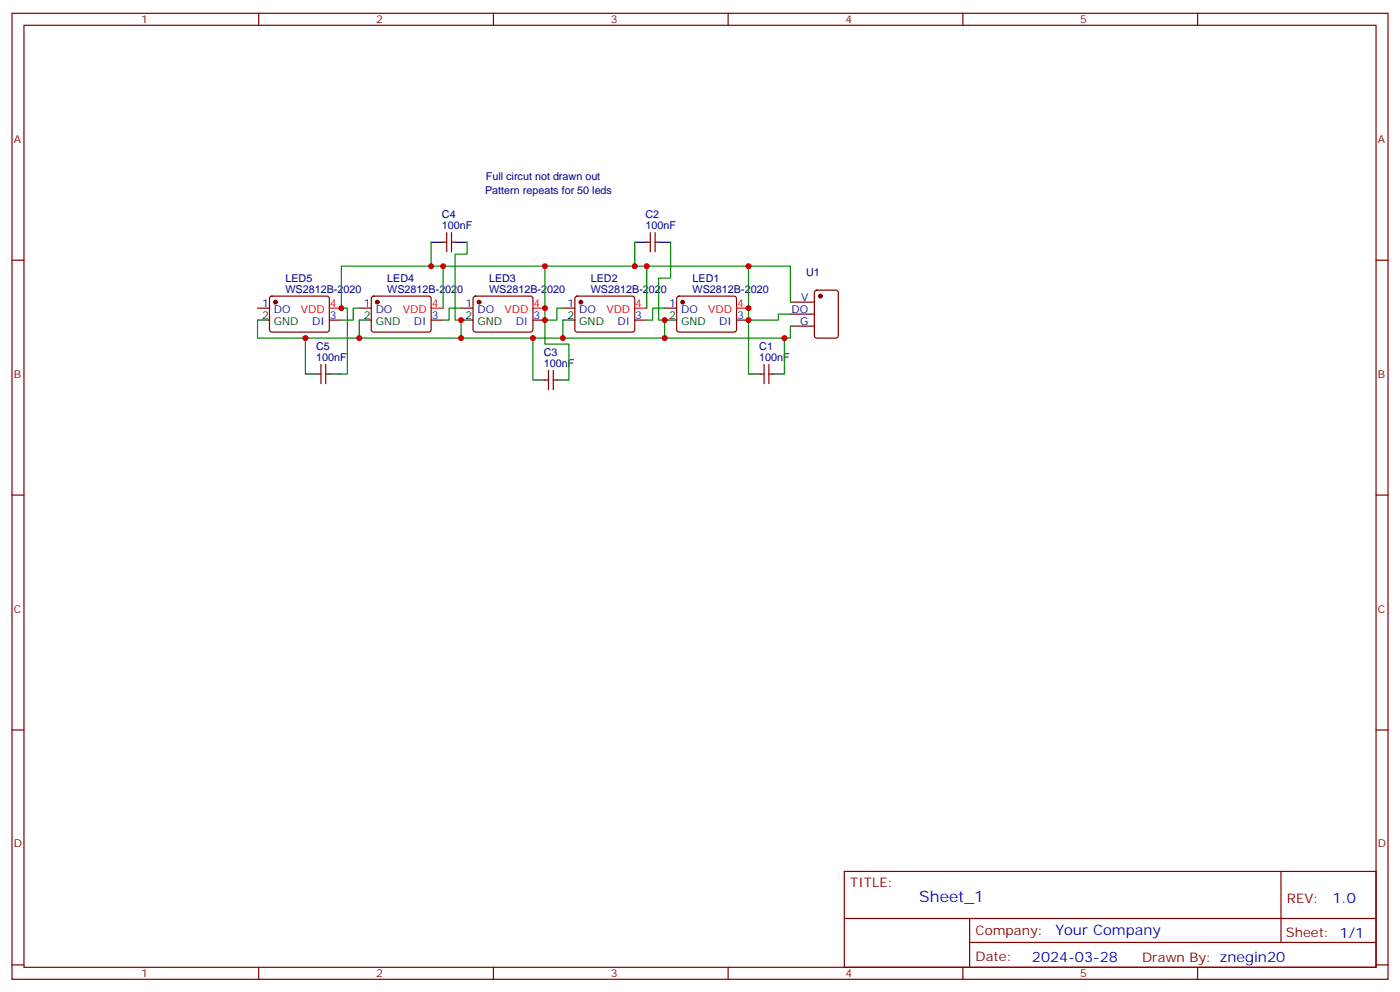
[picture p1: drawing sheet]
<svg xmlns="http://www.w3.org/2000/svg" width="412mm" height="292mm" viewBox="0 0 412 292" stroke-linecap="round" stroke-linejoin="round" font-family="sans-serif">
<g fill="none" stroke="#870000" stroke-width=".35">
<path d="M3.5 3.9h405.4v284.4h-405.4zM7.1 7.4h398.2v277.3h-398.2zM76.2 3.9v3.5M145.3 3.9v3.5M214.5 3.9v3.5M283.6 3.9v3.5M352.8 3.9v3.5M3.5 76.6h3.6M130.5 71.3h1.1M131.6 68.5v5.6M133 71.3h1.1M133 68.5v5.6"/>
<path d="M190.5 71.3h1.1M191.6 68.5v5.6M193 68.5v5.6M193 71.3h1M405.3 76.6h3.6M75.8 90.7h3.6M79.6 87.4l.5-.2h16.5l.4 .7-.1 9.4-.6 .5-16.5-.1-.4-.7v-9.1zM97 94.2h3.5M105.8 90.7h3.6M109.6 87.4l.5-.2h16.5l.4 .7-.1 9.4-.6 .5-16.5-.1-.4-.7v-9.1zM127 94.2h3.5M135.8 90.7h3.5"/>
<path d="M139.6 87.4l.5-.2h16.5l.4 .7-.1 9.4-.6 .5-16.5-.1-.5-.7v-9.1zM157 94.2h3.5M165.8 90.7h3.5M169.6 87.4l.4-.2h16.5l.5 .7-.1 9.4-.6 .5-16.5-.1-.5-.7v-9.1zM187 94.2h3.5M195.8 90.7h3.5M199.6 87.4l.4-.2h16.5l.5 .7-.1 9.4-.6 .5-16.5-.1-.5-.7v-9.1zM217 94.2h3.5M232.8 88.9h7.1M232.8 92.5h7.1M232.8 96h7.1M240.1 85.6l.5-.2h5.6l.7 .4v13l-.4 .7h-5.9l-.7-.4v-13z"/>
<path d="M93.5 110.1h1M94.5 107.3v5.6M96 110.1h1M96 107.3v5.6M160.5 111.9h1.1M161.6 109v5.7M163 109v5.7M163 111.9h1M224 110.1h1.1M225.1 107.3v5.6M226.5 107.3v5.6M226.5 110.1h1"/>
<path d="M3.5 145.7h3.6M405.3 145.7h3.6M3.5 214.9h3.6M405.3 214.9h3.6M248.7 256.5h156.6v28.2h-156.6zM377.3 256.5v20.9M248.7 270.4h156.5M285.6 277.4h119.6M285.6 270.4v14.1M3.5 284h3.6M76.2 284.7v3.6M145.3 284.7v3.6"/>
<path d="M214.5 284.7v3.6M283.6 284.7v3.6M352.8 284.7v3.6M405.3 284h3.6"/>
</g>
<g fill="#870000" stroke="#870000" stroke-width=".35">
<circle cx="201.1" cy="88.9" r=".53"/>
<circle cx="171.1" cy="88.9" r=".53"/>
<circle cx="141.1" cy="88.9" r=".53"/>
<circle cx="111.1" cy="88.9" r=".53"/>
<circle cx="241.7" cy="87.2" r=".53"/>
<circle cx="81.1" cy="88.9" r=".53"/>
</g>
<g fill="none" stroke="#000" stroke-width=".35">
<path d="M127 71.3h3.5M134.1 71.3h3.5M187 71.3h3.5M194 71.3h3.6M75.8 94.2h3.6M105.8 94.2h3.6M135.8 94.2h3.5M165.8 94.2h3.5M195.8 94.2h3.5M90 110.1h3.5M97 110.1h3.5M157 111.9h3.5"/>
<path d="M164 111.9h3.6M220.5 110.1h3.5M227.5 110.1h3.6"/>
</g>
<path d="M97 90.7h3.5M127 90.7h3.5M157 90.7h3.5M187 90.7h3.5M217 90.7h3.5" fill="none" stroke="#f00" stroke-width=".35"/>
<g fill="none" stroke="#008700" stroke-width=".35">
<path d="M127 71.3v7.1M130.5 78.4v12.3M137.6 71.3v3.5h-3.5v19.4h1.7v5.3M160.5 78.4v22.9h7.1v10.6M187 71.3v7.1M190.5 78.4v12.3M197.6 71.3v10.6h-3.6v12.3h1.8v5.3M220.5 78.4v31.7M75.8 94.2v5.3h157v-3.5M90 99.5v10.6M105.8 90.7h-1.7v3.5h-3.6M105.8 94.2v5.3"/>
<path d="M135.8 90.7h-3.5v3.5h-1.8M157 99.5v12.4M165.8 90.7h-1.8v3.5h-3.5M165.8 94.2v5.3M195.8 90.7h-3.5v3.5h-1.8M231.1 99.5v10.6M232.8 92.5h-3.5v1.7h-8.8M232.8 88.9v-10.5h-132.3v12.3h1.8v19.4h-1.8"/>
</g>
<g fill="#c00">
<circle cx="220.5" cy="78.4" r=".88"/>
<circle cx="190.5" cy="78.4" r=".88"/>
<circle cx="130.5" cy="78.4" r=".88"/>
<circle cx="160.5" cy="78.4" r=".88"/>
<circle cx="105.8" cy="99.5" r=".88"/>
<circle cx="135.8" cy="99.5" r=".88"/>
<circle cx="165.8" cy="99.5" r=".88"/>
<circle cx="195.8" cy="99.5" r=".88"/>
<circle cx="90" cy="99.5" r=".88"/>
<circle cx="100.5" cy="90.7" r=".88"/>
<circle cx="127" cy="78.4" r=".88"/>
<circle cx="135.8" cy="94.2" r=".88"/>
<circle cx="157" cy="99.5" r=".88"/>
<circle cx="160.5" cy="94.2" r=".88"/>
<circle cx="160.5" cy="90.7" r=".88"/>
<circle cx="187" cy="78.4" r=".88"/>
<circle cx="195.8" cy="94.2" r=".88"/>
<circle cx="220.5" cy="94.2" r=".88"/>
<circle cx="220.5" cy="90.7" r=".88"/>
<circle cx="231.1" cy="99.5" r=".88"/>
</g>
<text font-size="4.6" fill="#00f" x="270.8" y="265.5">Sheet_1</text>
<g font-size="4.2" fill="#00f">
<text x="392.5" y="265.8">1.0</text>
<text x="310.9" y="275.3">Your Company</text>
<text x="304" y="283.1">2024-03-28</text>
</g>
<g font-size="3.9" fill="#800">
<text x="250.5" y="261.1">TITLE:</text>
<text x="379.1" y="265.8">REV:</text>
<text x="287.4" y="275.3">Company:</text>
<text x="378.7" y="275.9">Sheet: 1/1</text>
<text x="287.4" y="283">Date:</text>
<text x="336.4" y="283.1">Drawn By: znegin20</text>
</g>
<g font-size="3.2" fill="#800">
<text x="41.6" y="6.9">1</text>
<text x="110.8" y="6.9">2</text>
<text x="179.9" y="6.9">3</text>
<text x="249.1" y="6.9">4</text>
<text x="318.2" y="6.9">5</text>
<text x="4.1" y="42">A</text>
<text x="405.9" y="42">A</text>
<text x="4.1" y="111.2">B</text>
<text x="405.9" y="111.2">B</text>
<text x="4.1" y="180.3">C</text>
<text x="405.9" y="180.3">C</text>
<text x="4.1" y="249.4">D</text>
<text x="405.9" y="249.4">D</text>
<text x="41.6" y="287.7">1</text>
<text x="110.8" y="287.7">2</text>
<text x="179.9" y="287.7">3</text>
<text x="249.1" y="287.7">4</text>
<text x="318.2" y="287.7">5</text>
</g>
<g font-size="3.2" fill="#000080">
<text x="143.1" y="53">Full circut not drawn out</text>
<text x="142.9" y="57.2">Pattern repeats for 50 leds</text>
<text x="130.2" y="64.3">C4</text>
<text x="190.2" y="64.3">C2</text>
<text x="130.2" y="67.4">100nF</text>
<text x="190.2" y="67.4">100nF</text>
<text x="84.1" y="82.9">LED5</text>
<text x="114.1" y="82.9">LED4</text>
<text x="144" y="82.9">LED3</text>
<text x="174" y="82.9">LED2</text>
<text x="204" y="82.9">LED1</text>
<text x="237.4" y="81.3">U1</text>
<text x="84.1" y="86.1">WS2812B-2020</text>
<text x="114.1" y="86.1">WS2812B-2020</text>
<text x="144" y="86.1">WS2812B-2020</text>
<text x="174" y="86.1">WS2812B-2020</text>
<text x="204" y="86.1">WS2812B-2020</text>
<text x="93.1" y="106.2">100nF</text>
<text x="93.1" y="103.1">C5</text>
<text x="160.2" y="108">100nF</text>
<text x="160.2" y="104.9">C3</text>
<text x="223.7" y="106.2">100nF</text>
<text x="223.7" y="103.1">C1</text>
</g>
<g font-size="3.2" fill="#00f">
<text x="236" y="88.6">V</text>
<text x="77.2" y="90.3">1</text>
<text x="80.7" y="92.1">DO</text>
<text x="91.9" y="95.6">DI</text>
<text x="97.2" y="93.9">3</text>
<text x="107.2" y="90.3">1</text>
<text x="110.7" y="92.1">DO</text>
<text x="121.9" y="95.6">DI</text>
<text x="127.2" y="93.9">3</text>
<text x="137.2" y="90.3">1</text>
<text x="140.7" y="92.1">DO</text>
<text x="151.9" y="95.6">DI</text>
<text x="157.2" y="93.9">3</text>
<text x="167.1" y="90.3">1</text>
<text x="170.6" y="92.1">DO</text>
<text x="181.9" y="95.6">DI</text>
<text x="187.1" y="93.9">3</text>
<text x="197.1" y="90.3">1</text>
<text x="200.6" y="92.1">DO</text>
<text x="211.9" y="95.6">DI</text>
<text x="217.1" y="93.9">3</text>
<text x="233.2" y="92.1">DO</text>
<text x="235.7" y="95.6">G</text>
</g>
<g font-size="3.2">
<text x="77.2" y="93.9">2</text>
<text x="80.7" y="95.6">GND</text>
<text x="107.2" y="93.9">2</text>
<text x="110.7" y="95.6">GND</text>
<text x="137.2" y="93.9">2</text>
<text x="140.7" y="95.6">GND</text>
<text x="167.1" y="93.9">2</text>
<text x="170.6" y="95.6">GND</text>
<text x="197.1" y="93.9">2</text>
<text x="200.6" y="95.6">GND</text>
</g>
<g font-size="3.2" fill="#f00">
<text x="88.6" y="92.1">VDD</text>
<text x="97.2" y="90.3">4</text>
<text x="118.6" y="92.1">VDD</text>
<text x="127.2" y="90.3">4</text>
<text x="148.6" y="92.1">VDD</text>
<text x="157.2" y="90.3">4</text>
<text x="178.6" y="92.1">VDD</text>
<text x="187.1" y="90.3">4</text>
<text x="208.6" y="92.1">VDD</text>
<text x="217.1" y="90.3">4</text>
</g>
</svg>
